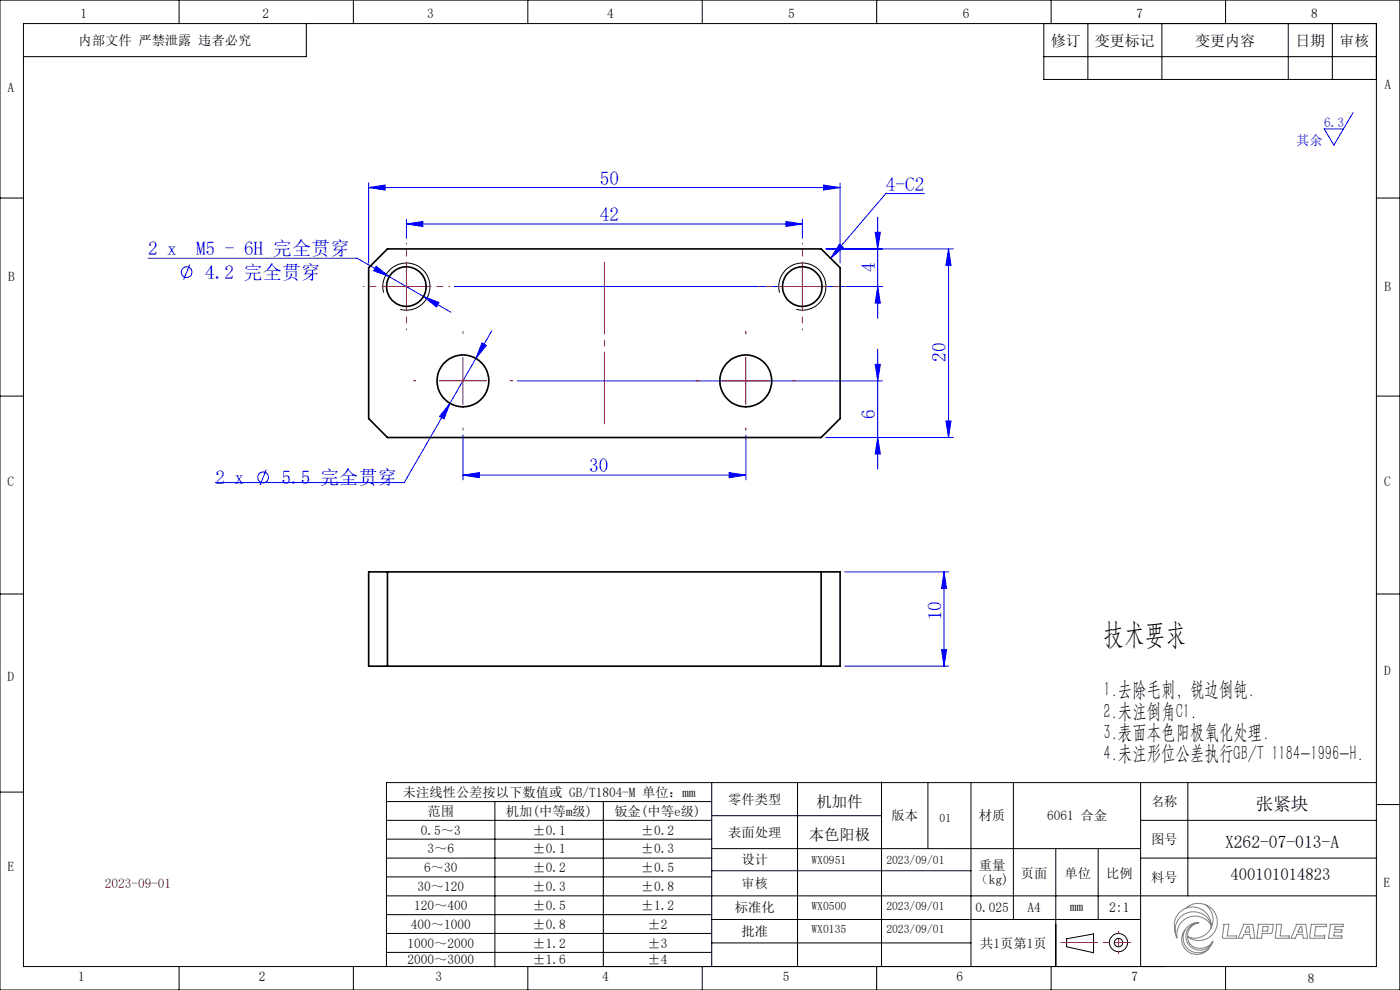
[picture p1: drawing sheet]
<svg xmlns="http://www.w3.org/2000/svg" width="297mm" height="210mm" viewBox="0 0 297 210" stroke-linecap="round" stroke-linejoin="round" font-family="sans-serif">
<g fill="none" stroke="#00f" stroke-width=".21">
<path d="M78.2 39.8l3.5-.5v1zM78.2 38.8v17M78.2 39.8h100M174.7 39.3l3.5 .5-3.5 .5zM178.2 38.8v17M287.1 23.9l-4.1 6.9-2.1-3.5h4.1M31.4 54.8h44.3l6.9 3.9M40.3 56.1l-1.4 3.3M79.8 56.5l2.8 2.2-3.3-1.3zM82.6 58.7l13.1 7.5M86.2 47.5l3.5-.5v1zM86.2 46.5v4.1"/>
<path d="M86.2 47.5h84M166.7 47l3.5 .5-3.5 .5zM170.2 46.5v4.1M175.2 52.8h27M178.1 51.8l.8 .7-2.7 2.3zM185.7 49.3h1.1l-.6 3.5zM186.2 46.1v21.4M196.1 41.1h-8.2l-11.7 13.7M201.2 52.8v40M201.2 52.8l.6 3.5h-1.1zM89.9 62.9l3.2 1.3-.5 .9zM96.4 60.8h90.8"/>
<path d="M101 76l-5.5 9.5M102.2 72.7l1 .6-2.2 2.7zM104.3 70.2l-3.3 5.8M185.7 77.3h1.1l-.6 3.5zM186.2 74.1v25.4M186.2 60.8l.6 3.5h-1.1zM56.5 99.6l-1.3 3.3M95.5 85.5l-1.3 3.4-1-.6zM95.5 85.5l-9.7 16.9h-40.1M98.2 92.3v9.5M109.7 80.8h77.5M158.2 92.3v9.5"/>
<path d="M175.2 92.8h27M186.2 92.8l.6 3.5h-1.1zM200.7 89.3h1.1l-.6 3.5zM98.2 100.8l3.5-.5v1zM98.2 100.8h60M154.7 100.3l3.5 .5-3.5 .5zM179.2 121.3h22.1M199.7 137.8h1.1l-.5 3.5zM200.3 121.3v20M200.3 121.3l.5 3.5h-1.1zM179.2 141.3h22.1"/>
<circle cx="39.6" cy="57.7" r="1.15"/>
<circle cx="55.8" cy="101.3" r="1.15"/>
</g>
<g fill="none" stroke="#000" stroke-width=".21">
<path d="M0 0h297v210h-297zM5 5h287v200h-287zM38 0v5M65 5v7h-60M75 0v5M112 0v5M149 0v5M186 0v5M221.4 5v11.9h70.6M221.4 12h70.6M223 0v5M230.8 5v11.9"/>
<path d="M246.5 5v11.9M260 0v5M273.3 5v11.9M282.6 5v11.9M0 42h5M292 42h5M81.4 62.1a5 5 0 0 1 4.4-6.3 5 5 0 0 1 5.4 5.4 5 5 0 0 1-6.3 4.4M165.4 62.1a5 5 0 0 1 4.4-6.3 5 5 0 0 1 5.4 5.4 5 5 0 0 1-6.3 4.4M0 84h5M292 84h5M0 126h5M292 126h5"/>
<path d="M0 168h5M82 174h69M82 170h69M82 178h69M105 170v35.1M128 170v35M151 173h36M151 166v39M169.2 166v39M187 165.8v39.2M196.8 166v14M206 166v39"/>
<path d="M215 166v29M242 166v39M242 174h50M252 166v24M292 166h-210v39M292 170.7h5M82 190h210M82 182h69M82 186h69M82 194h69M82 198h69M151 180h91"/>
<path d="M151 184.7h55M151 195h91M224 180v25M226.3 199.1l5.7-1v4l-5.7-1.3zM233 180v15M242 182h50M38 205v5M75 205v5M82 202h69M112 205v5M149 205v5M151 200h55"/>
<path d="M186 205v5M223 205v5M260 205v5"/>
<circle cx="237.3" cy="199.9" r="1.92"/>
<circle cx="237.3" cy="199.9" r=".89"/>
</g>
<g fill="none" stroke="#808080" stroke-width=".21">
<path d="M251.5 197.1a3.2 3.2 0 0 0 .3 4.6 3.2 3.2 0 0 0 4.6-.5M254.4 195.7a3.2 3.2 0 0 0-3.4 2.8 3.2 3.2 0 0 0 2.7 3.6 3.2 3.2 0 0 0 3.6-2.5M254.4 195.7a2.78 2.78 0 0 0-2.4 2.4 2.78 2.78 0 0 0 1.6 2.9 3.1 3.1 0 0 0 3.7-1.4M254.4 195.7a2.93 2.93 0 0 0-2.2 4.7 2.93 2.93 0 0 0 5.1-.8M255.8 191.9l.6 .7a3.9 3.9 0 0 1 .2 4.8 3.9 3.9 0 0 1-4.6 1.3 3.9 3.9 0 0 0 5.3-.7 3.9 3.9 0 0 0-.3-5.4 3.9 3.9 0 0 0-5.4 0M256.9 196.3v-.1a3.9 3.9 0 0 0-4.8-1.6 3.9 3.9 0 0 0-2.4 4.4l-.5-1.6a3.9 3.9 0 0 1 3.6-5 3.9 3.9 0 0 1 4.1 4.5M256.9 196a3.9 3.9 0 0 0-4.6-2.5 3.9 3.9 0 0 0-3 4.4M259.5 196.1h1.2l-.4 2.4h2v.5h-2.6a.4 .4 0 0 1-.3-.6l.2-2.1zM263.7 196.1h2.1l.4 2.9h-.9l-.2-.8h-1.2l-.3 .8h-.9l1.1-2.7zM264.6 196.6h.4l.1 1.1h-1zM266.8 196.1h3.3l-.2 1.7-.3 .2h-1.8l-.2 1h-1l.4-2.7zM267.9 196.6h1.1l-.1 .9h-1.1z"/>
<path d="M270.7 196.1h1.2l-.3 2.4h1.9v.5h-2.6a.37 .37 0 0 1-.4-.2 .37 .37 0 0 1 .1-.4l.2-2.1zM275 196.1h2l.4 2.9h-.9l-.1-.8h-1.3l-.3 .8h-.9l1.2-2.8zM275.9 196.6h.3l.1 1.1h-1zM278.2 196.1h3.2l-.1 .5h-2.2l-.2 1.9h1.9l.3-.2-.1 .7-3.1-.1zM284.9 196.6v-.5h-2.7l-.4 2.9h2.9v-.5h-1.7l.1-.8h1.6v-.5M284.9 196.6h-1.7l-.1 .6h1.6"/>
</g>
<path d="M128.2 90.8v-36" fill="none" stroke="#f00" stroke-width=".21" stroke-dasharray="15.2 1.3 1.3 1.3" stroke-dashoffset="-.9"/>
<path d="M225 199.9h14.9" fill="none" stroke="#f00" stroke-width=".21" stroke-dasharray="15.2 1.3 1.3 1.3" stroke-dashoffset="7.4"/>
<path d="M237.3 202.2v-4.6" fill="none" stroke="#f00" stroke-width=".21" stroke-dasharray="15.2 1.3 1.3 1.3" stroke-dashoffset="14.8"/>
<path d="M98.2 70.8v-.5M158.2 70.8v-.5M88.2 80.8h-.5M98.2 90.8v.5M108.2 80.8h.5M148.2 80.8h-.5M158.2 90.8v.5M168.2 80.8h.5" fill="none" stroke="#f00" stroke-width=".21" stroke-dasharray="15.2 1.3 1.3 1.3"/>
<path d="M86.2 55.8v-4.2M170.2 55.8v-4.2M81.2 60.8h-4.2M86.2 65.8v4.2M91.2 60.8h4.2M165.2 60.8h-4.2M170.2 65.8v4.2M175.2 60.8h4.2" fill="none" stroke="#f00" stroke-width=".21" stroke-dasharray="15.2 1.3 1.3 1.3" stroke-dashoffset="15"/>
<path d="M86.2 55.8v10M170.2 55.8v10M81.2 60.8h10M98.2 75.8v10M158.2 75.8v10M165.2 60.8h10M93.2 80.8h10M153.2 80.8h10" fill="none" stroke="#f00" stroke-width=".21"/>
<g fill="#00f">
<path d="M78.2 39.8l3.5-.5v1zM174.7 39.3l3.5 .5-3.5 .5zM86.2 47.5l3.5-.5v1zM166.7 47l3.5 .5-3.5 .5zM98.2 100.8l3.5-.5v1zM154.7 100.3l3.5 .5-3.5 .5zM178.1 51.8l.8 .7-2.7 2.3zM89.9 62.9l2.7 2.2 .5-.9zM79.8 56.5l-.5 .9 3.3 1.3zM102.2 72.7l-1.2 3.3 2.2-2.7zM95.5 85.5l-2.3 2.8 1 .6z"/>
<path d="M186.2 92.8l.6 3.5h-1.1zM185.7 77.3h1.1l-.6 3.5z"/>
<path d="M201.2 52.8l.6 3.5h-1.1zM200.7 89.3h1.1l-.6 3.5zM185.7 49.3h1.1l-.6 3.5zM186.2 60.8l.6 3.5h-1.1zM200.3 121.3l.5 3.5h-1.1zM199.7 137.8h1.1l-.5 3.5z"/>
</g>
<g fill="none" stroke="#000" stroke-width=".35">
<path d="M82.2 52.8h92l4 4v32l-4 4h-92l-4-4v-32zM78.2 121.3h100v20h-100zM82.2 121.3v20M174.2 121.3v20"/>
<circle cx="86.2" cy="60.8" r="4.2"/>
<circle cx="170.2" cy="60.8" r="4.2"/>
<circle cx="98.2" cy="80.8" r="5.5"/>
<circle cx="158.2" cy="80.8" r="5.5"/>
</g>
<text font-size="6.3" x="234.1" y="136.6">技术要求</text>
<g font-size="4.4">
<text x="234.1" y="147.7">1.去除毛刺，锐边倒钝.</text>
<text x="234.1" y="152.2">2.未注倒角C1.</text>
<text x="234.1" y="156.7">3.表面本色阳极氧化处理.</text>
<text x="234.1" y="161.2">4.未注形位公差执行GB/T 1184-1996-H.</text>
</g>
<g font-size="4.1" fill="#00f">
<text x="127.3" y="39.2">50</text>
<text x="187.9" y="40.5">4-C2</text>
<text x="127.3" y="46.9">42</text>
<text x="31.4" y="54.2">2 x</text>
<text x="41.6" y="54.2">M5 - 6H 完全贯穿</text>
<text x="43.5" y="59.2">4.2 完全贯穿</text>
<text x="185.7" y="57.8" transform="rotate(-90 185.7 57.8)">4</text>
<text x="200.7" y="76.8" transform="rotate(-90 200.7 76.8)">20</text>
<text x="185.7" y="88.9" transform="rotate(-90 185.7 88.9)">6</text>
<text x="125" y="100.2">30</text>
<text x="45.7" y="102.7">2 x</text>
<text x="59.8" y="102.7">5.5 完全贯穿</text>
<text x="199.7" y="131.6" transform="rotate(-90 199.7 131.6)">10</text>
</g>
<g font-size="3.7">
<text x="266.4" y="171.8">张紧块</text>
<text x="259.9" y="179.8">X262-07-013-A</text>
</g>
<text font-size="3.5" x="261.1" y="186.6">400101014823</text>
<g font-size="3.3">
<text x="173.2" y="171.2">机加件</text>
<text x="171.6" y="178.2">本色阳极</text>
</g>
<g font-size="3.2">
<text x="222.9" y="9.8">修订</text>
<text x="232.3" y="9.8">变更标记</text>
<text x="253.5" y="9.8">变更内容</text>
<text x="274.8" y="9.8">日期</text>
<text x="284.2" y="9.8">审核</text>
</g>
<text font-size="2.9" x="235.3" y="193.4">2:1</text>
<g font-size="2.8">
<text x="17.1" y="3.7">1</text>
<text x="55.7" y="3.7">2</text>
<text x="90.6" y="3.7">3</text>
<text x="128.8" y="3.7">4</text>
<text x="167.2" y="3.7">5</text>
<text x="204.2" y="3.7">6</text>
<text x="241.1" y="3.7">7</text>
<text x="278.2" y="3.7">8</text>
<text x="16.7" y="9.5">内部文件 严禁泄露 违者必究</text>
<text x="1.6" y="19.5">A</text>
<text x="293.7" y="18.9">A</text>
<text x="1.7" y="59.6">B</text>
<text x="293.7" y="61.8">B</text>
<text x="1.6" y="103">C</text>
<text x="293.6" y="103">C</text>
<text x="293.6" y="143.3">D</text>
<text x="1.6" y="144.5">D</text>
<text x="85.5" y="169.1">未注线性公差按以下数值或 GB/T1804-M 单位：mm</text>
<text x="90.7" y="173">范围</text>
<text x="107.3" y="173">机加(中等m级)</text>
<text x="130.3" y="173">钣金(中等e级)</text>
<text x="154.5" y="170.5">零件类型</text>
<text x="244.2" y="171">名称</text>
<text x="89.3" y="177">0.5～3</text>
<text x="113" y="177">±0.1</text>
<text x="136" y="177">±0.2</text>
<text x="154.5" y="177.5">表面处理</text>
<text x="189.1" y="174">版本</text>
<text x="207.7" y="174">材质</text>
<text x="222.2" y="174">6061 合金</text>
<text x="244.2" y="179">图号</text>
<text x="1.6" y="184.8">E</text>
<text x="90" y="185">6～30</text>
<text x="90.7" y="181">3～6</text>
<text x="113" y="181">±0.1</text>
<text x="113" y="185">±0.2</text>
<text x="136" y="181">±0.3</text>
<text x="136" y="185">±0.5</text>
<text x="157.3" y="183.4">设计</text>
<text x="207.7" y="184.6">重量</text>
<text x="88.6" y="189">30～120</text>
<text x="113" y="189">±0.3</text>
<text x="136" y="189">±0.8</text>
<text x="157.3" y="188.4">审核</text>
<text x="207" y="187.4">（kg)</text>
<text x="216.5" y="186.3">页面</text>
<text x="225.8" y="186.3">单位</text>
<text x="234.7" y="186.2">比例</text>
<text x="244.2" y="187">料号</text>
<text x="293.5" y="188.1">E</text>
<text x="87.1" y="197">400～1000</text>
<text x="87.9" y="193">120～400</text>
<text x="113" y="193">±0.5</text>
<text x="113" y="197">±0.8</text>
<text x="136" y="193">±1.2</text>
<text x="137.4" y="197">±2</text>
<text x="155.9" y="193.5">标准化</text>
<text x="207" y="193.5">0.025</text>
<text x="218" y="193.5">A4</text>
<text x="227" y="193.2">mm</text>
<text x="86.4" y="201">1000～2000</text>
<text x="113" y="201">±1.2</text>
<text x="137.4" y="201">±3</text>
<text x="157.3" y="198.5">批准</text>
<text x="207.9" y="201">共1页第1页</text>
<text x="16.6" y="208.2">1</text>
<text x="54.9" y="208.2">2</text>
<text x="86.4" y="204.5">2000～3000</text>
<text x="92.4" y="208.2">3</text>
<text x="113" y="204.5">±1.6</text>
<text x="127.8" y="208.2">4</text>
<text x="137.4" y="204.5">±4</text>
<text x="166" y="208.2">5</text>
<text x="202.9" y="208.2">6</text>
<text x="240" y="208.2">7</text>
<text x="277.4" y="208.5">8</text>
</g>
<g font-size="2.8" fill="#00f">
<text x="280.9" y="26.9">6.3</text>
<text x="275" y="30.8">其余</text>
</g>
<text font-size="2.8" fill="#8b0000" x="22.2" y="188.4">2023-09-01</text>
<g font-size="2.5">
<text x="199.3" y="174.4">01</text>
<text x="172.2" y="183.2">WX0951</text>
<text x="188" y="183.2">2023/09/01</text>
<text x="172.2" y="193.1">WX0500</text>
<text x="188" y="193.1">2023/09/01</text>
<text x="172.2" y="198">WX0135</text>
<text x="188" y="198">2023/09/01</text>
</g>
</svg>
